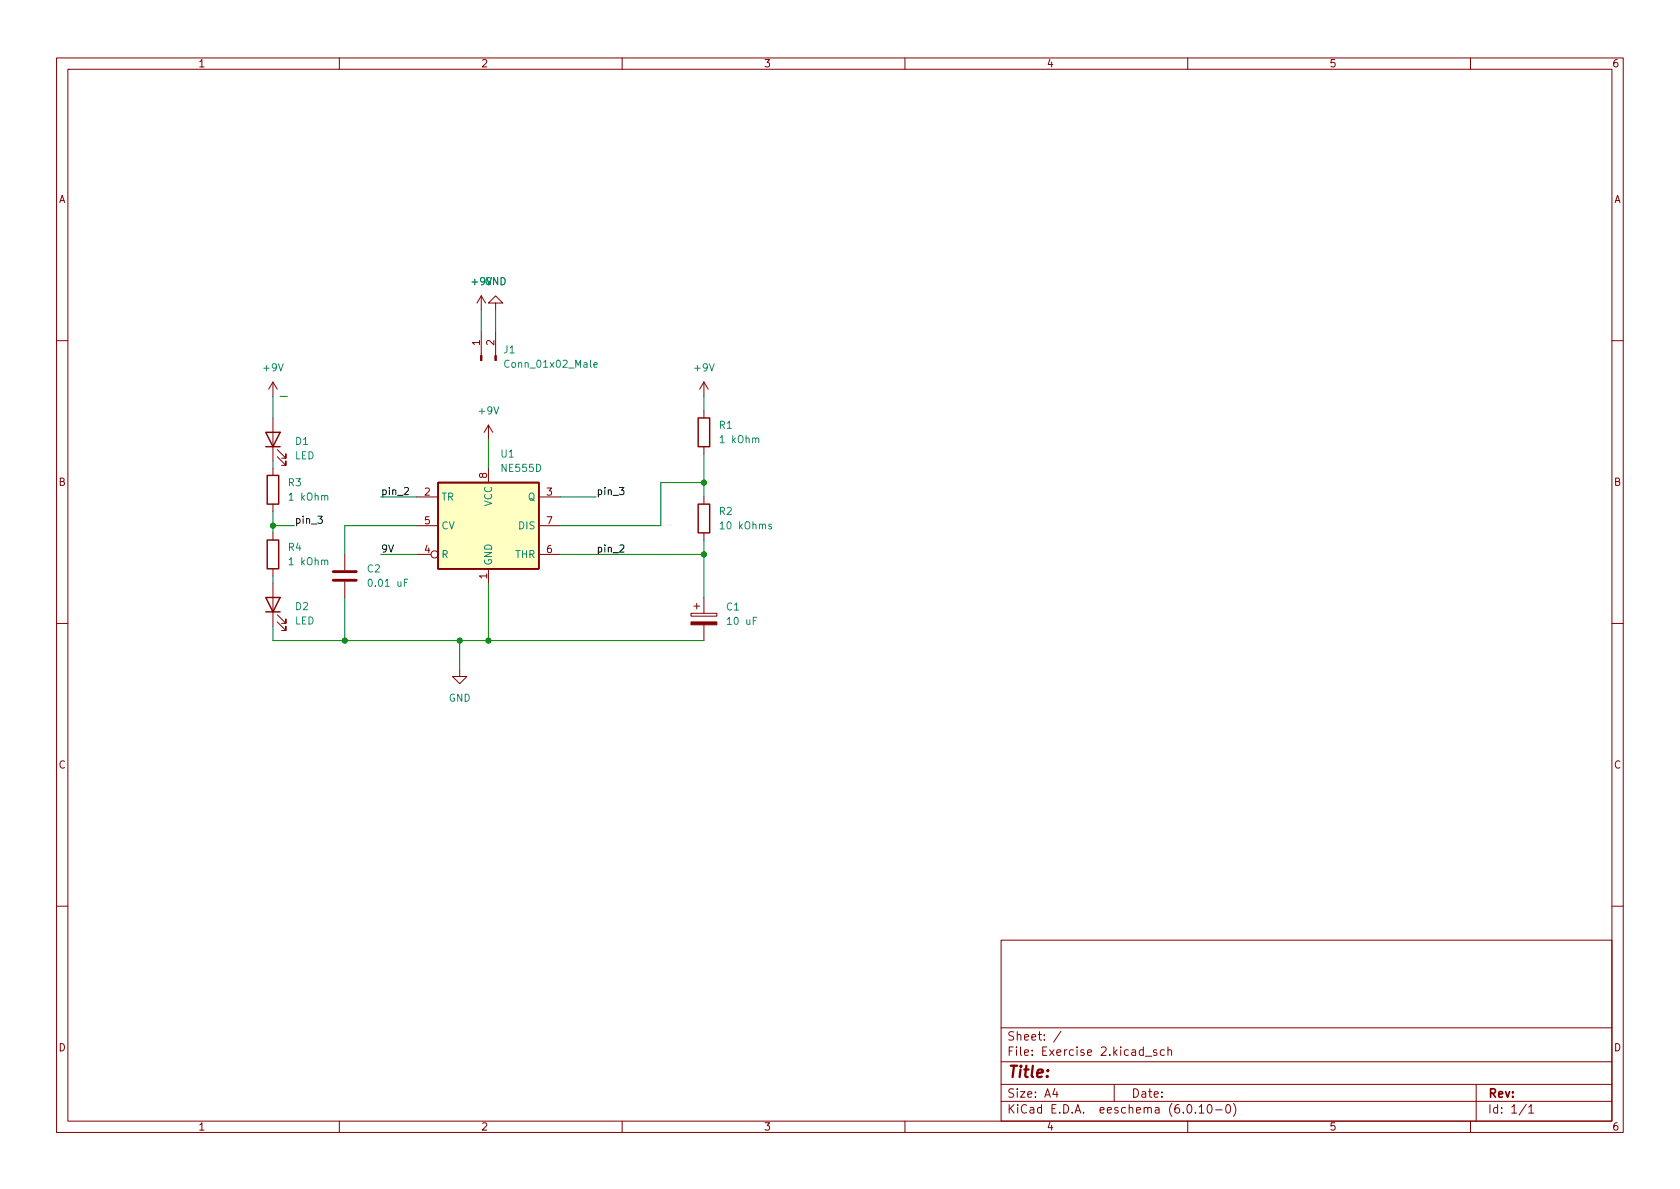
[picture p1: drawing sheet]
<svg xmlns="http://www.w3.org/2000/svg" width="297mm" height="210mm" viewBox="0 0 297 210" stroke-linecap="round" stroke-linejoin="round" font-family="sans-serif">
<g fill="none" stroke="#840000" stroke-width=".18">
<path d="M10 10.2h277v190.1h-277zM12 12.2h273v186.1h-273zM60 10.2v2M110 10.2v2M160 10.2v2M210 10.2v2M260 10.2v2M85.1 52.3l-.8 1.3M85.1 52.3v2.6M85.1 58.7v4.2M85.1 52.3l.8 1.3M87.6 53.6h1.3l-1.3-1.3-1.2 1.3h1.2v1.3"/>
<path d="M87.6 58.7v4.2M10 60.2h2M48.3 67.6v2.5M48.3 73.9v7.6M48.3 67.6l-.8 1.2M48.3 67.6l.7 1.2M49 79.5l1.5 1.5v-.7v.7h-.7M86.4 75.2l-.8 1.2M86.4 75.2v2.5M86.4 75.2l.7 1.2M124.5 67.6v2.5M124.5 72.6v1.3"/>
<path d="M124.5 79v1.3M124.5 67.6l-.8 1.2M124.5 67.6l.7 1.2M285 60.2h2M48.3 82.8v1.3M48.3 89.1v1.3M48.3 94.2v1.3M49 80.8l1.5 1.5v-.8v.8h-.7M61 98v2.8M73.7 87.9h3.8M73.7 98h2.5M73.7 93h3.8"/>
<path d="M86.4 82.8v2.5M95.2 87.9h3.9M95.2 98h3.9M95.2 93h3.9M124.5 87.9v1.2M124.5 94.2v1.3M10 110.2h2M48.3 100.6v1.2M48.3 103.1v7.6M49 110l1.5 1.5v-.8v.8h-.7M49 108.7l1.5 1.5v-.7v.7h-.7M61 102.9v2.8"/>
<path d="M81.3 118.4v1.2h1.2l-1.2 1.3-1.3-1.3h1.3M86.4 100.6v2.5M122.2 108.5h4.5v.5h-4.5zM122.7 107.2h1M123.2 106.7v1M124.5 105.7v2.8M124.5 110.5v2.8M285 110.2h2M10 160.2h2M177 166.3h108v32h-108zM285 160.2h2M60 198.3v2"/>
<path d="M110 198.3v2M160 198.3v2M177 194.8h108M177 191.8h108M177 187.8h108M177 181.8h108M186.5 192.5l-.4 1h1M186.9 193v1M187.6 182.4l-1.3 1.9M197 191.8v3M202.5 186.8h1.1M204.5 185.7l-.4-.1-.2 .2 .1 .3 .5 .1v.4h-.6"/>
<path d="M205.9 185.7l-.5-.1-.3 .3v.4l.2 .3h.6M206.5 185.8l.2-.2 .4 .1v.9M206.5 185.1v1.5M210 198.3v2M211.4 196.7v.1M212 195.8l.4-.5v1.5M212 196.8h.9M213.6 195.4l.2-.1a.81 .81 0 0 1 .6 .7 .81 .81 0 0 1-.3 .8h-.2a.81 .81 0 0 1-.5-.6 .81 .81 0 0 1 .2-.8zM214.9 196.3h1.2M216.9 195.4l.2-.1a.81 .81 0 0 1 .6 .7 .81 .81 0 0 1-.3 .8h-.2a.81 .81 0 0 1-.6-.6 .81 .81 0 0 1 .3-.8zM218.1 195.1a1.72 1.72 0 0 1 0 2.3M260 198.3v2"/>
<path d="M261 191.8v6.5M269.9 195.3l-1.3 1.9M270.3 195.8l.4-.5v1.5M270.3 196.8h.9"/>
<circle cx="76.8" cy="98" r=".63"/>
</g>
<g fill="#840000" stroke="#840000" stroke-width=".18">
<path d="M87.5 62.9h.3v.8h-.3z"/>
<path d="M85 62.9h.2v.8h-.2z"/>
<path d="M122.2 110h4.5v.5h-4.5z"/>
</g>
<path d="M105 64.5l.6-.1-.1-.2-.3-.1-.2 .2 .1 .6h.4M136.4 92.7h-.3l-.2 .2 .1 .1 .4 .2v.3h-.5M72.1 102.4h-.6v1.3" fill="none" stroke="#008484" stroke-width=".18"/>
<path d="M47 76.4h2.5l-1.2 2.6zM47 79h2.5M123.4 73.9h2.1v5.1h-2.1zM47.2 95.5h2.1v5.1h-2.1zM47.2 84.1h2.1v5h-2.1zM77.5 85.3h17.7v15.3h-17.7zM123.4 89.1h2.1v5.1h-2.1zM47 105.7h2.5l-1.2 2.5zM47 108.2h2.5" fill="none" stroke="#840000" stroke-width=".25"/>
<path d="M77.5 85.3h17.7v15.3h-17.7z" fill="#ffffc2" stroke="#ffffc2" stroke-width=".18"/>
<path d="M58.9 102.6h4.1M58.9 101.1h4.1" fill="none" stroke="#840000" stroke-width=".51"/>
<path d="M56.2 91.3h.8l-.4 .5 .3 .1v.5l-.2 .1-.5-.1M71.5 86.3l.5-.1 .2 .4-.8 .9h.8M109.5 86.2h.8l-.4 .5 .4 .1v.5l-.2 .2-.6-.2M109.6 96.5l.5-.1 .2 .3-.8 .9h.8" fill="none" stroke="#000" stroke-width=".18"/>
<g fill="none" stroke="#008400" stroke-width=".18">
<path d="M85.1 54.9v3.8M87.6 54.9v3.8M48.3 70.1v3.8M49.5 70.1h1.3M86.4 77.7v5.1M124.5 70.1v2.5M48.3 93h3.8M48.3 81.5v1.3M48.3 90.4v3.8M67.3 98h6.4M67.3 87.9h6.4M73.7 93h-12.7v5"/>
<path d="M99.1 98h25.4M99.1 87.9h6.3M124.5 85.3h-7.7v7.7h-17.7M124.5 80.3v7.6M124.5 95.5v10.2M48.3 110.7v2.6h76.2M48.3 101.8v1.3M61 105.7v7.6M81.3 113.3v5.1M86.4 103.1v10.2"/>
</g>
<g fill="#008400" stroke="#008400" stroke-width=".18">
<circle cx="81.3" cy="113.3" r=".46"/>
<circle cx="86.4" cy="113.3" r=".46"/>
<circle cx="48.3" cy="93" r=".46"/>
<circle cx="61" cy="113.3" r=".46"/>
<circle cx="124.5" cy="98" r=".46"/>
<circle cx="124.5" cy="85.3" r=".46"/>
</g>
<text font-size="2.8" fill="#840000" x="178" y="190.6">Title:</text>
<g font-size="2.1" fill="#840000">
<text x="178" y="184">Sheet: /</text>
<text x="178" y="186.7">File: Exercise 2.kicad_sch</text>
<text x="178" y="196.9">KiCad E.D.A. eeschema (6.0.10-0)</text>
<text x="178" y="194.1">Size: A4</text>
<text x="200" y="194.1">Date:</text>
<text x="263" y="194.1">Rev:</text>
<text x="263" y="196.9">Id: 1/1</text>
</g>
<g font-size="1.8" fill="#840000">
<text x="35" y="11.9">1</text>
<text x="85" y="11.9">2</text>
<text x="135" y="11.9">3</text>
<text x="185" y="11.9">4</text>
<text x="235" y="11.9">5</text>
<text x="285" y="11.9">6</text>
<text x="10.3" y="35.9">A</text>
<text x="285.3" y="35.9">A</text>
<text x="84.8" y="61.1" transform="rotate(-90 84.8 61.1)">1</text>
<text x="87.4" y="61.1" transform="rotate(-90 87.4 61.1)">2</text>
<text x="10.3" y="85.9">B</text>
<text x="75.1" y="87.6">2</text>
<text x="86.1" y="84.6" transform="rotate(-90 86.1 84.6)">8</text>
<text x="96.7" y="87.6">3</text>
<text x="285.3" y="85.9">B</text>
<text x="75.1" y="92.7">5</text>
<text x="96.7" y="92.7">7</text>
<text x="75.1" y="97.8">4</text>
<text x="96.7" y="97.8">6</text>
<text x="86.1" y="102.3" transform="rotate(-90 86.1 102.3)">1</text>
<text x="10.3" y="135.9">C</text>
<text x="285.3" y="135.9">C</text>
<text x="10.3" y="185.9">D</text>
<text x="285.3" y="185.9">D</text>
<text x="35" y="199.9">1</text>
<text x="85" y="199.9">2</text>
<text x="135" y="199.9">3</text>
<text x="185" y="199.9">4</text>
<text x="235" y="199.9">5</text>
<text x="285" y="199.9">6</text>
</g>
<g font-size="1.8" fill="#008484">
<text x="83.5" y="50.4">+9V</text>
<text x="85.7" y="50.4">GND</text>
<text x="46.7" y="65.7">+9V</text>
<text x="89.1" y="62.5">J1</text>
<text x="89.7" y="65">Conn_01x02_Male</text>
<text x="122.9" y="65.7">+9V</text>
<text x="84.8" y="73.3">+9V</text>
<text x="127.2" y="75.8">R1</text>
<text x="52.1" y="81.2">LED</text>
<text x="52.3" y="78.7">D1</text>
<text x="88.6" y="80.9">U1</text>
<text x="88.8" y="83.4">NE555D</text>
<text x="127.5" y="78.4">1 kOhm</text>
<text x="51" y="86">R3</text>
<text x="51.3" y="88.5">1 kOhm</text>
<text x="78" y="88.5">TR</text>
<text x="87" y="89.6" transform="rotate(-90 87 89.6)">VCC</text>
<text x="93.4" y="88.5">Q</text>
<text x="78" y="93.6">CV</text>
<text x="91.8" y="93.6">DIS</text>
<text x="127.2" y="91.1">R2</text>
<text x="127.7" y="93.6">10 kOhms</text>
<text x="51" y="97.4">R4</text>
<text x="51.3" y="99.9">1 kOhm</text>
<text x="65" y="101.2">C2</text>
<text x="78" y="98.7">R</text>
<text x="87" y="100.1" transform="rotate(-90 87 100.1)">GND</text>
<text x="91.1" y="98.7">THR</text>
<text x="52.3" y="107.9">D2</text>
<text x="65.5" y="103.8">0.01 uF</text>
<text x="128.5" y="107.9">C1</text>
<text x="52.1" y="110.4">LED</text>
<text x="128.9" y="110.5">10 uF</text>
<text x="79.3" y="124.1">GND</text>
</g>
<g font-size="1.8">
<text x="67.3" y="87.5">pin_2</text>
<text x="105.4" y="87.5">pin_3</text>
<text x="52.1" y="92.6">pin_3</text>
<text x="67.3" y="97.7">9V</text>
<text x="105.4" y="97.7">pin_2</text>
</g>
</svg>
